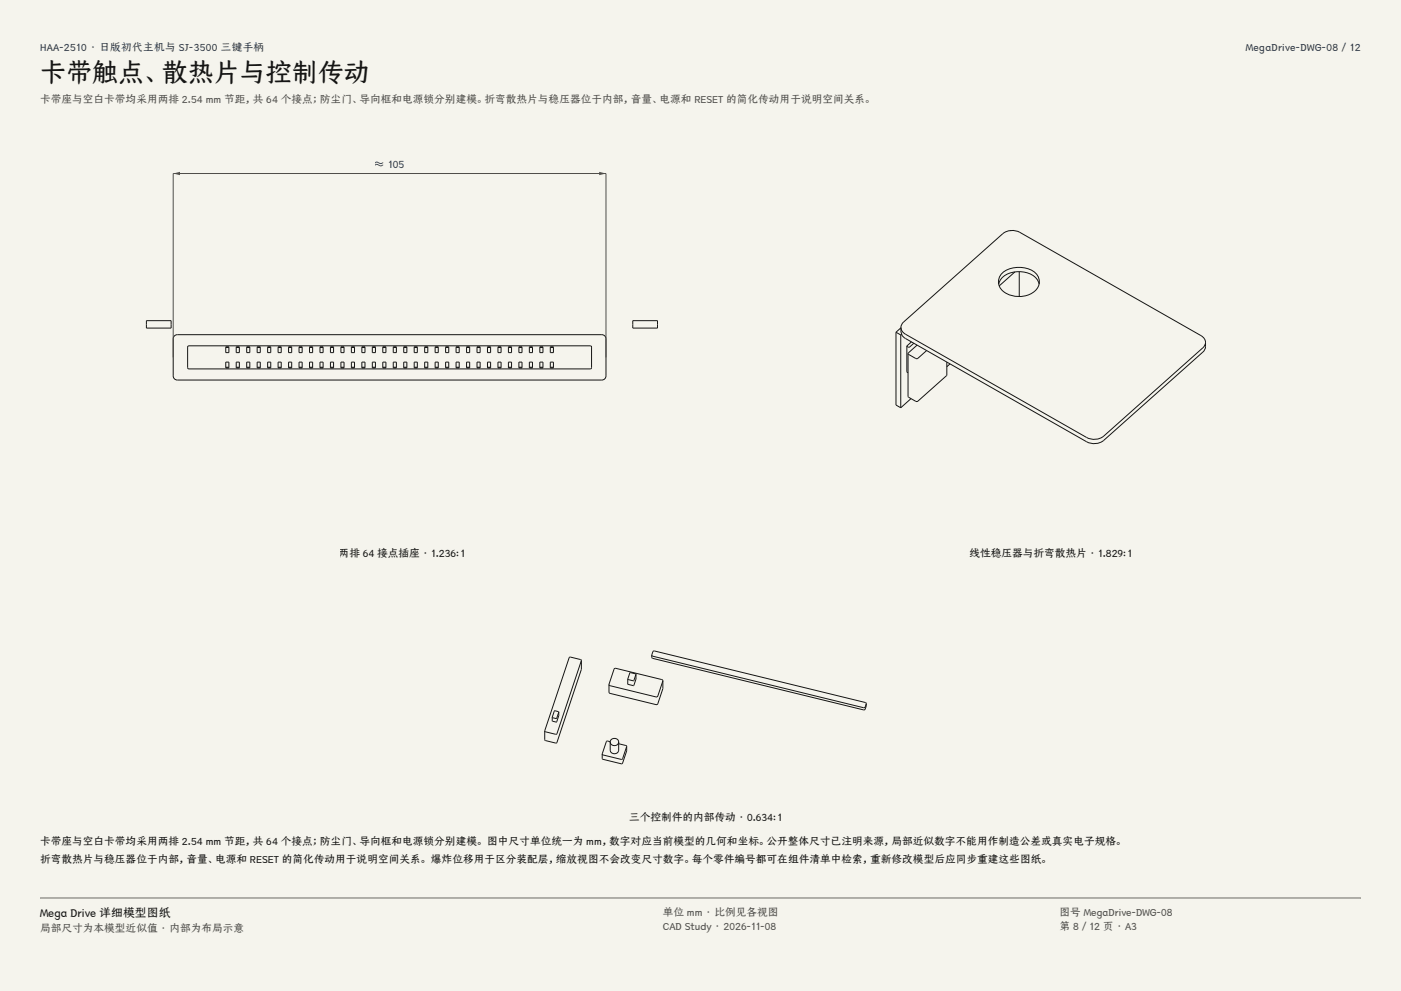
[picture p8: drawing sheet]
<svg xmlns="http://www.w3.org/2000/svg" width="420mm" height="297mm" viewBox="0 0 420 297" stroke-linecap="round" stroke-linejoin="round" font-family="sans-serif">
<g fill="#f5f4ed">
<path d="M0 0h420v297h-420z"/>
<path d="M12 12h396v275h-396z"/>
</g>
<g fill="none" stroke="#141413" stroke-width=".3">
<path d="M43.9 96.1h7.4v2.2h-7.4zM189.7 96.1h7.4v2.2h-7.4zM52.2 100.8l1-.5h127.2a1.24 1.24 0 0 1 1.3 1.2v11.2a1.24 1.24 0 0 1-1.3 1.2h-127.2a1.24 1.24 0 0 1-1.3-1.2v-11.2zM56.4 103.7l120.6-.1 .3 .4v6.2l-.3 .4h-120.4l-.4-.4v-6.2zM67.7 103.9h.9v1.8h-.9zM67.7 108.5h.9v1.8h-.9zM67.7 110.1h.9M67.7 104.1h.9M70.8 110.1h1M70.8 108.5h1v1.8h-1zM70.8 103.9h1v1.8h-1zM70.8 104.1h1"/>
<path d="M74 110.1h.9M74 108.5h.9v1.8h-.9zM74 103.9h.9v1.8h-.9zM74 104.1h.9M77.1 110.1h.9M77.1 108.5h.9v1.8h-.9zM77.1 103.9h.9v1.8h-.9zM77.1 104.1h.9M80.2 110.1h1M80.2 108.5h1v1.8h-1zM80.2 103.9h1v1.8h-1zM80.2 104.1h1"/>
<path d="M83.4 110.1h.9M83.4 108.5h.9v1.8h-.9zM83.4 103.9h.9v1.8h-.9zM83.4 104.1h.9M86.5 110.1h.9M86.5 108.5h.9v1.8h-.9zM86.5 103.9h.9v1.8h-.9zM86.5 104.1h.9M89.6 110.1h1M89.6 108.5h1v1.8h-1zM89.6 103.9h1v1.8h-1zM89.6 104.1h1"/>
<path d="M92.8 110.1h.9M92.8 108.5h.9v1.8h-.9zM92.8 103.9h.9v1.8h-.9zM92.8 104.1h.9M95.9 110.1h1M95.9 108.5h1v1.8h-1zM95.9 103.9h1v1.8h-1zM95.9 104.1h1M99.1 110.1h.9M99.1 108.5h.9v1.8h-.9zM99.1 103.9h.9v1.8h-.9zM99.1 104.1h.9"/>
<path d="M102.2 110.1h.9M102.2 108.5h.9v1.8h-.9zM102.2 103.9h.9v1.8h-.9zM102.2 104.1h.9M105.3 110.1h1M105.3 108.5h1v1.8h-1zM105.3 103.9h1v1.8h-1zM105.3 104.1h1M108.5 110.1h.9M108.5 108.5h.9v1.8h-.9zM108.5 103.9h.9v1.8h-.9zM108.5 104.1h.9"/>
<path d="M111.6 110.1h1M111.6 108.5h1v1.8h-1zM111.6 103.9h1v1.8h-1zM111.6 104.1h1M114.8 110.1h.9M114.8 108.5h.9v1.8h-.9zM114.8 103.9h.9v1.8h-.9zM114.8 104.1h.9M117.9 110.1h.9M117.9 108.5h.9v1.8h-.9zM117.9 103.9h.9v1.8h-.9zM117.9 104.1h.9"/>
<path d="M121 110.1h1M121 108.5h1v1.8h-1zM121 103.9h1v1.8h-1zM121 104.1h1M124.2 110.1h.9M124.2 108.5h.9v1.8h-.9zM124.2 103.9h.9v1.8h-.9zM124.2 104.1h.9M127.3 110.1h.9M127.3 108.5h.9v1.8h-.9zM127.3 103.9h.9v1.8h-.9zM127.3 104.1h.9"/>
<path d="M130.4 110.1h1M130.4 108.5h1v1.8h-1zM130.4 103.9h1v1.8h-1zM130.4 104.1h1M133.6 110.1h.9M133.6 108.5h.9v1.8h-.9zM133.6 103.9h.9v1.8h-.9zM133.6 104.1h.9M136.7 110.1h1M136.7 108.5h1v1.8h-1zM136.7 103.9h1v1.8h-1zM136.7 104.1h1"/>
<path d="M139.9 110.1h.9M139.9 108.5h.9v1.8h-.9zM139.9 103.9h.9v1.8h-.9zM139.9 104.1h.9M143 110.1h.9M143 108.5h.9v1.8h-.9zM143 103.9h.9v1.8h-.9zM143 104.1h.9M146.1 110.1h1M146.1 108.5h1v1.8h-1zM146.1 103.9h1v1.8h-1zM146.1 104.1h1"/>
<path d="M149.3 110.1h.9M149.3 108.5h.9v1.8h-.9zM149.3 103.9h.9v1.8h-.9zM149.3 104.1h.9M152.4 110.1h1M152.4 108.5h1v1.8h-1zM152.4 103.9h1v1.8h-1zM152.4 104.1h1M155.6 110.1h.9M155.6 108.5h.9v1.8h-.9zM155.6 103.9h.9v1.8h-.9zM155.6 104.1h.9"/>
<path d="M158.7 110.1h.9M158.7 108.5h.9v1.8h-.9zM158.7 103.9h.9v1.8h-.9zM158.7 104.1h.9M161.8 110.1h1M161.8 108.5h1v1.8h-1zM161.8 103.9h1v1.8h-1zM161.8 104.1h1M165 110.1h.9M165 108.5h.9v1.8h-.9zM165 103.9h.9v1.8h-.9zM165 104.1h.9"/>
</g>
<path d="M51.9 107.1v-55.1h129.8v55.1" fill="none" stroke="#504e49" stroke-width=".3"/>
<g fill="#504e49">
<path d="M51.9 52l2.1-.5v1z"/>
<path d="M179.6 51.5l2.1 .5-2.1 .5z"/>
</g>
<g fill="none" stroke="#141413" stroke-width=".3">
<path d="M303 69.1h-.2M268.6 99.6v21.8l1.4 .8M268.6 99.6l1.4 .8M270.1 98.1l.1-.7 .7-.9 29.7-26.5a4.7 4.7 0 0 1 5.1-.4l54.3 31 1.2 1.1 .2 .9M270.1 98.1l.5 1.4 .9 .7 54.2 30.9a4.7 4.7 0 0 0 5.2-.4l29.7-26.5 .7-.9 .1-.7M270.1 98.1l.2 2M270.1 98.2l-1.5 1.4M299.4 85.1a5.6 5.6 0 0 1 6.1-3.7 5.9 5.9 0 0 1 6 3.7M300.6 81.7a7.9 7.9 0 0 1 10.4 .8 4 4 0 0 1-2.6 5.9 7.5 7.5 0 0 1-8.6-2.2 3.6 3.6 0 0 1 .8-4.5zM304.2 81.5l-4.6 4.2M305.6 81.4v7.5M270 100.4v21.8"/>
<path d="M270.3 100.1l.2 .6 1 .8 54.2 30.9a4.7 4.7 0 0 0 5.2-.4l29.7-26.5 .8-1.3v-1.6M270.3 100.1l-.3 .3M271.9 103.7v7.7l.3 .3M272.2 106v12.8l2.6 1.5 .4-.1 8.6-7.7v-4M273.1 119.5l-3.1 2.7M273.2 102.5l-1.3 1.2M274 102.9l-1.4 1.2-.7-.4M274.9 103.4l-2.7 2.6M277.8 105.1l-2.8 2.4-.5-.1-2.3-1.4M284.8 109.1l-1 .8M174.3 197.9l-.2-.2-3.1-.8-.4 .2-7.3 22M174.3 197.9l-7.3 22-.4 .2-3.1-.8-.2-.2"/>
<path d="M174.3 197.9v2.7l-7.4 22-3.5-.7-.1-2.8M195.4 196.3l.3-1 .5-.2 63.2 15.4 .3 .4M195.4 196.3l.3 .4 63.2 15.4 .5-.2 .3-1M195.4 196.3v.8l.3 .2 63.2 15.5 .5-.3 .3-1.6M165.6 215v1M165.6 214.9v.1M165.6 216h.1M167.5 214.4h.1M167.5 213.4l-.7 1.9-1.2-.3M167.5 213.4l-1.3-.4-.6 1.9M167.5 214.4l-.7 2-1.2-.4M167.5 213.4v1"/>
<path d="M188.2 203.6v1.4M188.2 203.5v.1M188.2 205h.1M190.6 202.1l-.6 1.9-1.8-.4M190.6 203.5h.1M190.7 202.1l-1.8-.5-.7 1.9M190.7 202.1h-.1M190.7 203.5l-.7 2-1.8-.5M190.7 202.1v1.4M198.7 204l-.3-.3-14-3.4-.3 .3-1.5 4.5M198.7 204l-1.5 4.6-.3 .3-14-3.4-.3-.4M198.7 204v2.4l-1.5 4.5-.3 .3-14-3.4-.3-.4v-2.3"/>
<path d="M182.9 222.4a1.28 1.28 0 0 0 1.3 1.1 1.28 1.28 0 0 0 1.3-1.1M182.9 222.4a1.28 1.28 0 0 1 1.3-1.1 1.28 1.28 0 0 1 1.3 1.1M182.9 222.4v2.4a1.28 1.28 0 0 0 1.3 1.1 1.28 1.28 0 0 0 1.3-1.1v-2.4M182.9 222.3l-.9-.2-.2 .2-1.3 3.7M185.5 222.9l2.1 .5 .3 .3M187.9 223.7l-1.5 3.9-5.6-1.3-.3-.3M187.9 223.7v1.4l-1.5 3.8-5.6-1.3-.3-.3v-1.3"/>
</g>
<path d="M12 269.3h396zM12 269h396v.3h-396z" fill-rule="evenodd" fill="#504e49"/>
<text font-size="7.8" fill="#141413" x="12" y="24.7">卡带触点、散热片与控制传动</text>
<text font-size="3.5" fill="#141413" x="12" y="274.9">Mega Drive 详细模型图纸</text>
<g font-size="3.2" fill="#1b365d">
<text x="12" y="15.3">HAA-2510 · 日版初代主机与 SJ-3500 三键手柄</text>
<text x="373.5" y="15.3">MegaDrive-DWG-08 / 12</text>
<text x="112.4" y="50.4">≈ 105</text>
</g>
<g font-size="3.2" fill="#504e49">
<text x="12" y="30.9">卡带座与空白卡带均采用两排 2.54 mm 节距，共 64 个接点；防尘门、导向框和电源锁分别建模。折弯散热片与稳压器位于内部，音量、电源和 RESET 的简化传动用于说明空间关系。</text>
<text x="198.7" y="274.5">单位 mm · 比例见各视图</text>
<text x="317.6" y="274.5">图号 MegaDrive-DWG-08</text>
<text x="12" y="279.3">局部尺寸为本模型近似值 · 内部为布局示意</text>
<text x="198.7" y="278.8">CAD Study · 2026-11-08</text>
<text x="317.6" y="278.8">第 8 / 12 页 · A3</text>
</g>
<g font-size="3.2" fill="#141413">
<text x="101.6" y="167">两排 64 接点插座 · 1.236:1</text>
<text x="290.6" y="167">线性稳压器与折弯散热片 · 1.829:1</text>
<text x="188.6" y="246">三个控制件的内部传动 · 0.634:1</text>
<text x="12" y="253.3">卡带座与空白卡带均采用两排 2.54 mm 节距，共 64 个接点；防尘门、导向框和电源锁分别建模。 图中尺寸单位统一为 mm，数字对应当前模型的几何和坐标。公开整体尺寸已注明来源，局部近似数字不能用作制造公差或真实电子规格。</text>
<text x="12" y="258.6">折弯散热片与稳压器位于内部，音量、电源和 RESET 的简化传动用于说明空间关系。 爆炸位移用于区分装配层，缩放视图不会改变尺寸数字。每个零件编号都可在组件清单中检索，重新修改模型后应同步重建这些图纸。</text>
</g>
</svg>
